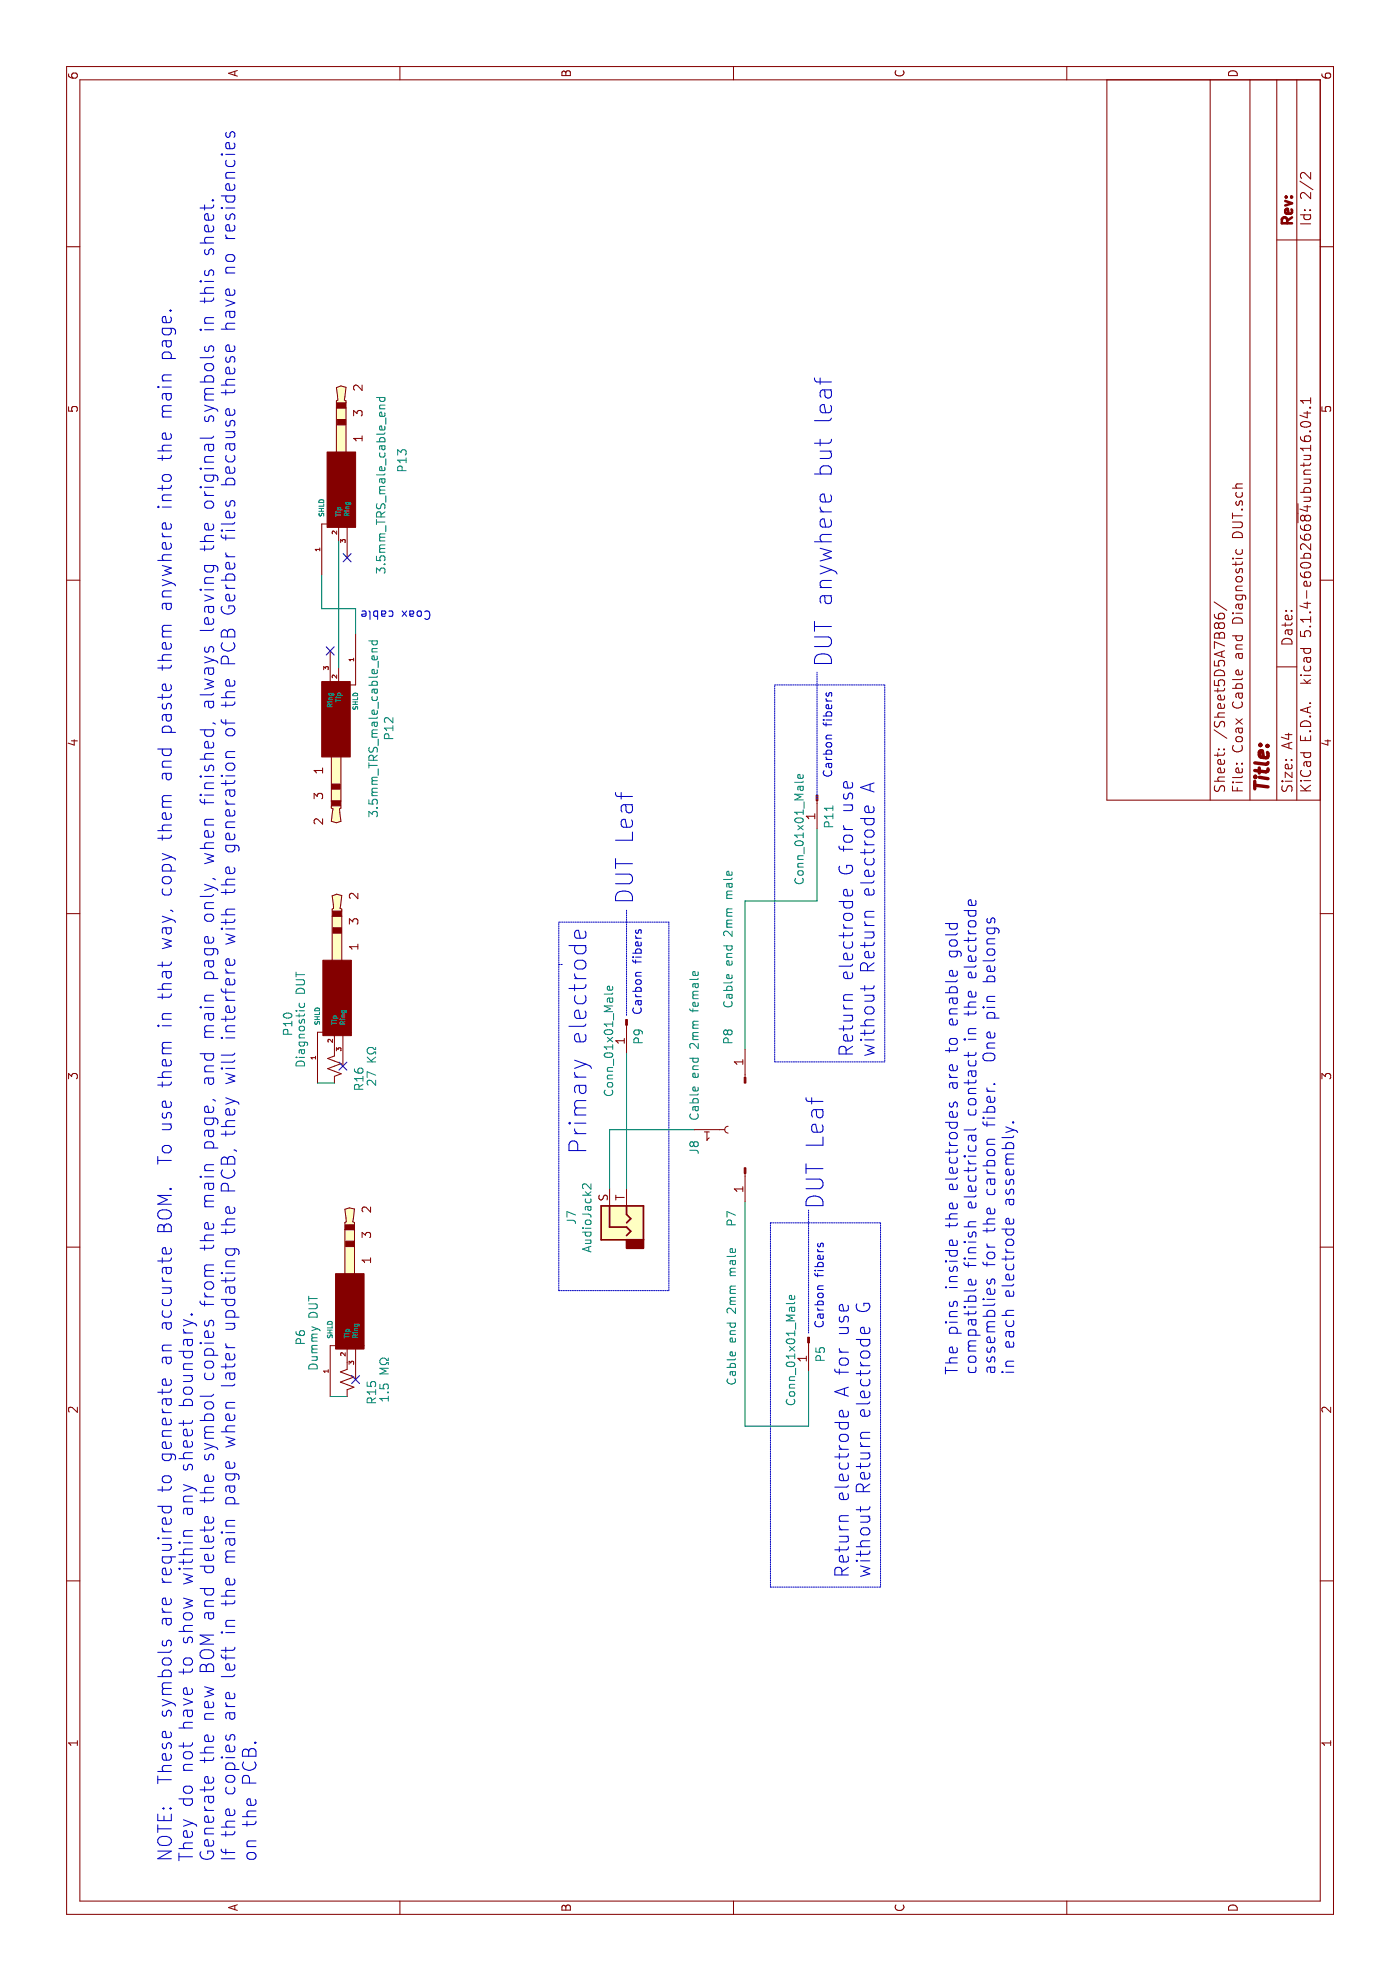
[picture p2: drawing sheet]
EESchema Schematic File Version 4
LIBS:uno shield v1.0 project SMD-cache
EELAYER 30 0
EELAYER END
$Descr A4 11693 8268
encoding utf-8
Sheet 2 2
Title ""
Date ""
Rev ""
Comp ""
Comment1 ""
Comment2 ""
Comment3 ""
Comment4 ""
$EndDescr
Text Notes 700  1525 0    79   ~ 0
NOTE:  These symbols are required to generate an accurate BOM.  To use them in that way, copy them and paste them anywhere into the main page.  \nThey do not have to show within any sheet boundary.  \nGenerate the new BOM and delete the symbol copies from the main page, and main page only, when finished, always leaving the original symbols in this sheet.  \nIf the copies are left in the main page when later updating the PCB, they will interfere with the generation of the PCB Gerber files because these have no residencies \non the PCB.
$Comp
L r_small_us_ω:R_Small_US_Ω R?
U 1 1
P 3550 2050
AR Path="/5E049BDD" Ref="R?"  Part="1" 
AR Path="/5D5A7B87/5E049BDD" Ref="R15"  Part="1" 
F 0 "R15" V 3400 1975 50  0000 C CNN
F 1 "1.5 MΩ" V 3325 2050 50  0000 C CNN
F 2 "Resistor_THT:R_Axial_DIN0204_L3.6mm_D1.6mm_P1.90mm_Vertical" H 3550 2050 50  0001 C CNN
F 3 "~" H 3550 2050 50  0001 C CNN
F 4 "12  Place then check work" H 4825 3775 50  0001 C CNN "ClickToSortForPlacement"
F 5 "CF18JT1M50" H 3550 2050 50  0001 C CNN "Part_number"
F 6 "http://Arrow.com" H 3550 2050 50  0001 C CNN "Source"
	1    3550 2050
	0    1    -1   0   
$EndComp
$Comp
L Connector_private:3.5mm_TRS_male_cable_end P?
U 1 1
P 4000 2050
AR Path="/5E049BE6" Ref="P?"  Part="1" 
AR Path="/5D5A7B87/5E049BE6" Ref="P6"  Part="1" 
F 0 "P6" H 3800 2325 50  0000 C CNN
F 1 "Dummy DUT" H 3825 2250 50  0000 C CNN
F 2 "multipackage:3.5mm_cable_end_earphone_plug" H 4005 2035 50  0001 C CNN
F 3 "" H 4005 2035 50  0001 C CNN
F 4 "12  Place then check work" H 4825 3775 50  0001 C CNN "ClickToSortForPlacement"
F 5 "http://Arrow.com" H 4000 2050 50  0001 C CNN "Source"
F 6 "SP-3530" H 4000 2050 50  0001 C CNN "Part_number"
	1    4000 2050
	1    0    0    -1  
$EndComp
NoConn ~ 3550 2100
Wire Wire Line
	3450 1950 3450 2050
$Comp
L Connector_private:3.5mm_TRS_male_cable_end P?
U 1 1
P 8850 2000
AR Path="/5E049BF1" Ref="P?"  Part="1" 
AR Path="/5D5A7B87/5E049BF1" Ref="P13"  Part="1" 
F 0 "P13" H 8900 1625 50  0000 L CNN
F 1 "3.5mm_TRS_male_cable_end" H 8300 1750 50  0000 L CNN
F 2 "multipackage:3.5mm_cable_end_earphone_plug" H 8855 1985 50  0001 C CNN
F 3 "" H 8855 1985 50  0001 C CNN
F 4 "12  Place then check work" H 6675 3700 50  0001 C CNN "ClickToSortForPlacement"
F 5 "http://Arrow.com" H 8850 2000 50  0001 C CNN "Source"
F 6 "see P3 instead" H 8850 2000 50  0001 C CNN "Part_number"
	1    8850 2000
	1    0    0    -1  
$EndComp
$Comp
L Connector_private:3.5mm_TRS_male_cable_end P?
U 1 1
P 7400 2000
AR Path="/5E049BFA" Ref="P?"  Part="1" 
AR Path="/5D5A7B87/5E049BFA" Ref="P12"  Part="1" 
F 0 "P12" H 7405 2301 50  0000 C CNN
F 1 "3.5mm_TRS_male_cable_end" H 7405 2210 50  0000 C CNN
F 2 "multipackage:3.5mm_cable_end_earphone_plug" H 7405 1985 50  0001 C CNN
F 3 "" H 7405 1985 50  0001 C CNN
F 4 "12  Place then check work" H 6675 3700 50  0001 C CNN "ClickToSortForPlacement"
F 5 "http://Arrow.com" H 7400 2000 50  0001 C CNN "Source"
F 6 "either one full cable 770-10040-00150 or two SP-3530" H 7400 2000 50  0001 C CNN "Part_number"
	1    7400 2000
	-1   0    0    1   
$EndComp
Wire Wire Line
	8500 2000 7750 2000
NoConn ~ 8400 2050
NoConn ~ 7850 1950
Wire Wire Line
	8100 1900 8100 2100
Wire Wire Line
	8100 2100 7950 2100
Text Notes 8100 2125 3    50   ~ 0
Coax cable
$Comp
L r_small_us_ω:R_Small_US_Ω R?
U 1 1
P 5400 1975
AR Path="/5E049C09" Ref="R?"  Part="1" 
AR Path="/5D5A7B87/5E049C09" Ref="R16"  Part="1" 
F 0 "R16" V 5250 1900 50  0000 C CNN
F 1 "27 KΩ" V 5175 1975 50  0000 C CNN
F 2 "Resistor_THT:R_Axial_DIN0204_L3.6mm_D1.6mm_P1.90mm_Vertical" H 5400 1975 50  0001 C CNN
F 3 "~" H 5400 1975 50  0001 C CNN
F 4 "12  Place then check work" H 6675 3700 50  0001 C CNN "ClickToSortForPlacement"
F 5 "CF14JT27K0" H 5400 1975 50  0001 C CNN "Part_number"
F 6 "http://Arrow.com" H 5400 1975 50  0001 C CNN "Source"
	1    5400 1975
	0    1    -1   0   
$EndComp
$Comp
L Connector_private:3.5mm_TRS_male_cable_end P?
U 1 1
P 5850 1975
AR Path="/5E049C12" Ref="P?"  Part="1" 
AR Path="/5D5A7B87/5E049C12" Ref="P10"  Part="1" 
F 0 "P10" H 5650 2250 50  0000 C CNN
F 1 "Diagnostic DUT" H 5675 2175 50  0000 C CNN
F 2 "multipackage:3.5mm_cable_end_earphone_plug" H 5855 1960 50  0001 C CNN
F 3 "" H 5855 1960 50  0001 C CNN
F 4 "12  Place then check work" H 6675 3700 50  0001 C CNN "ClickToSortForPlacement"
F 5 "http://Arrow.com" H 5850 1975 50  0001 C CNN "Source"
F 6 "SP-3530" H 5850 1975 50  0001 C CNN "Part_number"
	1    5850 1975
	1    0    0    -1  
$EndComp
NoConn ~ 5400 2025
Wire Wire Line
	5300 1875 5300 1975
Wire Wire Line
	8300 1900 8100 1900
Text Notes 3575 6000 0    70   ~ 0
The pins inside the electrodes are to enable gold \ncompatible finish electrical contact in the electrode \nassemblies for the carbon fiber.  One pin belongs \nin each electrode assembly.
$Comp
L Connector:AudioJack2 J7
U 1 1
P 4475 3700
AR Path="/5D5A7B87/5E049C1F" Ref="J7"  Part="1" 
AR Path="/5E049C1F" Ref="J?"  Part="1" 
F 0 "J7" H 4507 4025 50  0000 C CNN
F 1 "AudioJack2" H 4507 3934 50  0000 C CNN
F 2 "Connector_Audio:Jack_3.5mm_CUI_SJ-3523-SMT_Horizontal" H 4475 3700 50  0001 C CNN
F 3 "~" H 4475 3700 50  0001 C CNN
F 4 "SP-3530" H 4475 3700 50  0001 C CNN "Part_number"
F 5 "http://Arrow.com" H 4475 3700 50  0001 C CNN "Source"
F 6 "99" H 4475 3700 50  0001 C CNN "ClickToSortForPlacement"
	1    4475 3700
	1    0    0    -1  
$EndComp
Wire Wire Line
	4675 3700 5475 3700
Text Notes 4875 3475 0    100  ~ 0
Primary electrode
Text Notes 2375 5150 0    80   ~ 0
Return electrode A for use \nwithout Return electrode G
Text Notes 5450 5175 0    80   ~ 0
Return electrode G for use \nwithout Return electrode A
$Comp
L Connector:Conn_01x01_Male P?
U 1 1
P 3800 4775
AR Path="/5E049C2C" Ref="P?"  Part="1" 
AR Path="/5D5A7B87/5E049C2C" Ref="P5"  Part="1" 
F 0 "P5" H 3900 4850 50  0000 C CNN
F 1 "Conn_01x01_Male" H 3875 4675 50  0000 C CNN
F 2 "Connector_PinHeader_1.00mm:PinHeader_1x01_P1.00mm_Horizontal" H 3800 4775 50  0001 C CNN
F 3 "~" H 3800 4775 50  0001 C CNN
F 4 "http://Arrow.com" H 3800 4775 50  0001 C CNN "Source"
F 5 "3024-0-01-15-00-00-03-0" H 3800 4775 50  0001 C CNN "Part_number"
F 6 "99" H 3800 4775 50  0001 C CNN "ClickToSortForPlacement"
	1    3800 4775
	-1   0    0    1   
$EndComp
$Comp
L Connector:Conn_01x01_Male P?
U 1 1
P 5675 3700
AR Path="/5E049C35" Ref="P?"  Part="1" 
AR Path="/5D5A7B87/5E049C35" Ref="P9"  Part="1" 
F 0 "P9" H 5775 3775 50  0000 C CNN
F 1 "Conn_01x01_Male" H 5800 3600 50  0000 C CNN
F 2 "Connector_PinHeader_1.00mm:PinHeader_1x01_P1.00mm_Horizontal" H 5675 3700 50  0001 C CNN
F 3 "~" H 5675 3700 50  0001 C CNN
F 4 "http://Arrow.com" H 5675 3700 50  0001 C CNN "Source"
F 5 "3024-0-01-15-00-00-03-0" H 5675 3700 50  0001 C CNN "Part_number"
F 6 "99" H 5675 3700 50  0001 C CNN "ClickToSortForPlacement"
	1    5675 3700
	-1   0    0    1   
$EndComp
Wire Wire Line
	4675 3600 5025 3600
Wire Notes Line
	6250 3950 6250 3300
Wire Notes Line
	4075 3300 4075 3950
Wire Notes Line
	5425 5225 5425 4575
Wire Wire Line
	3275 4775 3600 4775
Wire Wire Line
	5025 3600 5025 4100
Wire Wire Line
	6375 4825 6375 4400
Wire Wire Line
	6375 4400 5500 4400
Wire Wire Line
	4600 4400 3275 4400
Wire Wire Line
	3275 4400 3275 4775
Text Notes 6350 3750 0    100  ~ 0
DUT Leaf
Text Notes 4550 4875 0    100  ~ 0
DUT Leaf
Text Notes 7750 4925 0    100  ~ 0
DUT anywhere but leaf
Text Notes 3850 4875 0    50   ~ 0
Carbon fibers
Text Notes 7100 4925 0    50   ~ 0
Carbon fibers
Wire Notes Line
	4475 4550 4475 5200
Wire Notes Line
	2325 4550 2325 5200
Wire Notes Line
	7650 4575 7650 5225
Text Notes 5700 3800 0    50   ~ 0
Carbon fibers
Wire Notes Line
	6000 3300 6000 3325
Wire Notes Line
	4075 3300 6250 3300
Wire Notes Line
	4075 3950 6250 3950
Wire Notes Line
	4475 5200 2325 5200
Wire Notes Line
	4475 4550 2325 4550
Wire Notes Line
	5425 4575 7650 4575
Wire Notes Line
	7650 5225 5425 5225
Wire Notes Line
	5700 3700 6325 3700
Wire Notes Line
	3825 4775 4550 4775
Wire Notes Line
	6975 4825 7725 4825
$Comp
L Connector:Conn_01x01_Male P?
U 1 1
P 7000 4825
AR Path="/5E049C5B" Ref="P?"  Part="1" 
AR Path="/5D5A7B87/5E049C5B" Ref="P11"  Part="1" 
F 0 "P11" H 7125 4900 50  0000 C CNN
F 1 "Conn_01x01_Male" H 7200 4725 50  0000 C CNN
F 2 "Connector_PinHeader_1.00mm:PinHeader_1x01_P1.00mm_Horizontal" H 7000 4825 50  0001 C CNN
F 3 "~" H 7000 4825 50  0001 C CNN
F 4 "http://Arrow.com" H 7000 4825 50  0001 C CNN "Source"
F 5 "3024-0-01-15-00-00-03-0" H 7000 4825 50  0001 C CNN "Part_number"
F 6 "99" H 7000 4825 50  0001 C CNN "ClickToSortForPlacement"
	1    7000 4825
	-1   0    0    1   
$EndComp
Wire Wire Line
	6375 4825 6800 4825
$Comp
L Connector:Conn_01x01_Male P?
U 1 1
P 5300 4400
AR Path="/5E049C65" Ref="P?"  Part="1" 
AR Path="/5D5A7B87/5E049C65" Ref="P8"  Part="1" 
F 0 "P8" H 5575 4500 50  0000 C CNN
F 1 "Cable end 2mm male" H 6150 4500 50  0000 C CNN
F 2 "Connector_PinHeader_1.00mm:PinHeader_1x01_P1.00mm_Horizontal" H 5300 4400 50  0001 C CNN
F 3 "~" H 5300 4400 50  0001 C CNN
F 4 "http://digikey.com" H 5300 4400 50  0001 C CNN "Source"
F 5 "99" H 5300 4400 50  0001 C CNN "ClickToSortForPlacement"
F 6 " CT3098-2-ND" H 5300 4400 50  0001 C CNN "Part_number"
	1    5300 4400
	1    0    0    -1  
$EndComp
$Comp
L Connector_private:Conn_01x01_Female J?
U 1 1
P 5025 4300
AR Path="/5E049C6E" Ref="J?"  Part="1" 
AR Path="/5D5A7B87/5E049C6E" Ref="J8"  Part="1" 
F 0 "J8" V 4825 4150 50  0000 L CNN
F 1 "Cable end 2mm female" V 4825 4350 50  0000 L CNN
F 2 "Connector_PinHeader_1.00mm:PinHeader_1x01_P1.00mm_Horizontal" H 5025 4300 50  0001 C CNN
F 3 "~" H 5025 4300 50  0001 C CNN
F 4 "99" H 5025 4300 50  0001 C CNN "ClickToSortForPlacement"
F 5 "CT3095-2-ND" H 5025 4300 50  0001 C CNN "Part_number"
F 6 "http://digikey.com" H 5025 4300 50  0001 C CNN "Source"
	1    5025 4300
	0    1    1    0   
$EndComp
$Comp
L Connector:Conn_01x01_Male P?
U 1 1
P 4800 4400
AR Path="/5E049C77" Ref="P?"  Part="1" 
AR Path="/5D5A7B87/5E049C77" Ref="P7"  Part="1" 
F 0 "P7" H 5100 4325 50  0000 C CNN
F 1 "Cable end 2mm male" H 5675 4325 50  0000 C CNN
F 2 "Connector_PinHeader_1.00mm:PinHeader_1x01_P1.00mm_Horizontal" H 4800 4400 50  0001 C CNN
F 3 "~" H 4800 4400 50  0001 C CNN
F 4 "http://digikey.com" H 4800 4400 50  0001 C CNN "Source"
F 5 " CT3098-2-ND" H 4800 4400 50  0001 C CNN "Part_number"
F 6 "99" H 4800 4400 50  0001 C CNN "ClickToSortForPlacement"
	1    4800 4400
	-1   0    0    1   
$EndComp
$EndSCHEMATC
